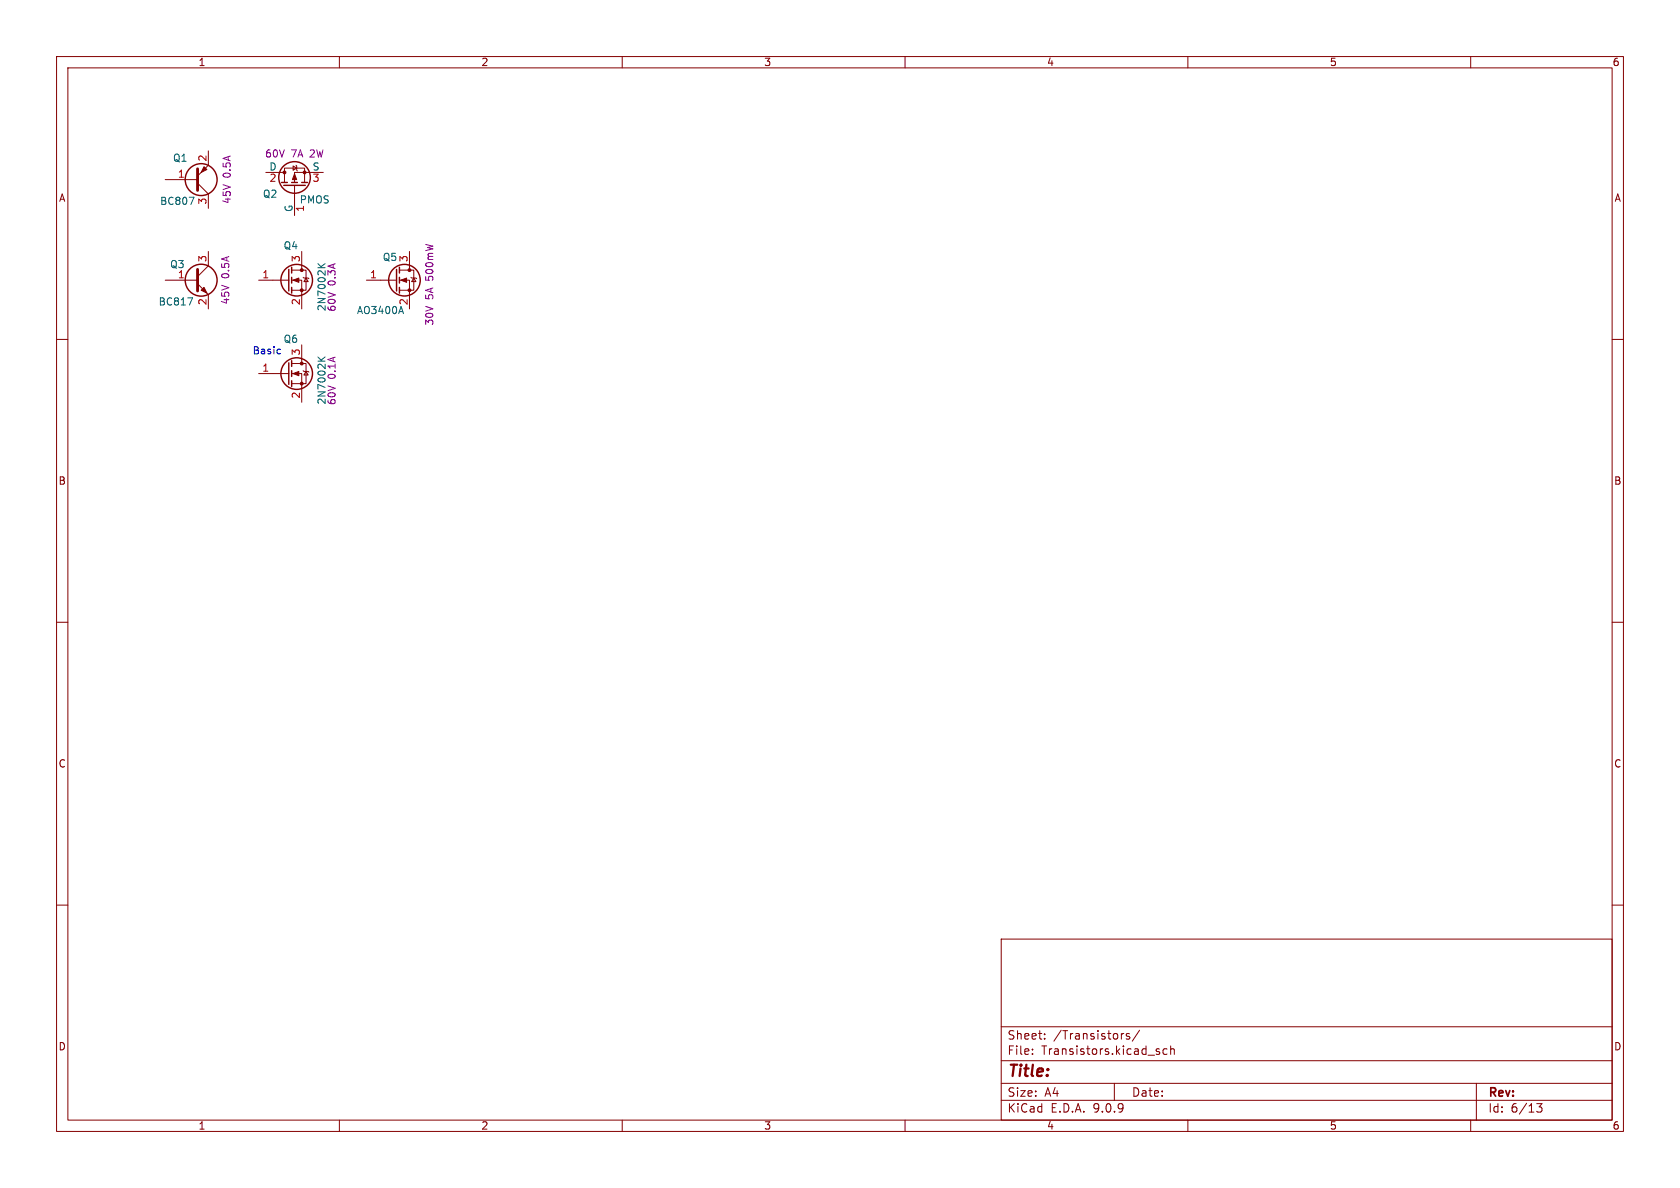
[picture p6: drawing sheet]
<svg xmlns="http://www.w3.org/2000/svg" width="297mm" height="210mm" viewBox="0 0 297 210" stroke-linecap="round" stroke-linejoin="round" font-family="sans-serif">
<g fill="none" stroke="#840000" stroke-width=".18">
<path d="M10 10h277v190h-277zM12 12h273v186h-273zM60 10v2M110 10v2M160 10v2M210 10v2M260 10v2M29.2 31.8h5.7M34.9 32.4l1.9 1.9v2.5M36.8 26.7v2.5l-1.9 1.9M47 30.5h3.3M50.3 32.3v-2.6h3.5v2.6"/>
<path d="M51.8 29.3l.7 .4-.7 .4zM52.1 32.8v5.3M52.3 29.2l.2 .1v.8l.1 .1M57.1 30.5h-5v1.8M29.2 49.5h5.7M34.9 50.2l1.9 1.9v2.5M36.8 44.5v2.5l-1.9 1.9M45.7 49.5h5.4M51.6 47.8h2.5v3.5h-2.5M51.6 49.5h1.7v5.1M53.3 44.5v3.3M53.6 49l.1 .1h.8l.1 .2"/>
<path d="M54.1 49.1l.4 .7h-.8zM64.8 49.5h5.3M70.6 47.8h2.6v3.5h-2.6M70.6 49.5h1.8v5.1M72.4 44.5v3.3M72.6 49l.2 .1h.7l.2 .2M73.2 49.1l.3 .7h-.7zM10 60h2M45.7 66h5.4M51.6 64.3h2.5v3.5h-2.5M51.6 66h1.7v5.1M53.3 61v3.3"/>
<path d="M53.6 65.5l.1 .2h.8l.1 .1M54.1 65.7l.4 .6h-.8zM285 60h2M10 110h2M285 110h2M10 160h2M177 166h108v32h-108zM285 160h2M60 198v2M110 198v2M160 198v2M177 194.5h108"/>
<path d="M177 191.5h108M177 187.5h108M177 181.5h108M182.5 186.3v.1M182.5 185.5v.1M184.7 183.6v.1M184.7 182.8v.1M197 191.5v3M198.7 182.7l-.3 .1M199.7 182.8l-.4-.1-.2 .2 .1 .2 .5 .2v.3h-.6M201.5 182.1l-1.3 2M204.8 185.9l.2 .2-.2 .3"/>
<path d="M204.8 185.4l.2 .1M206.3 185.5l-.4-.1-.3 .3v.4l.1 .2h.6M207 185.5l.2-.1 .3 .1 .1 .9M207 184.9v1.5M210 198v2M260 198v2M261 191.5v6.5M271.7 195.1h.9l-.5 .6 .4 .1v.7l-.2 .1-.6-.1"/>
</g>
<g fill="none" stroke="#840000" stroke-width=".25">
<path d="M49.8 32.3h1M50.2 32.8h3.8M51.6 32.3h1M53.3 32.3h1.1M51.1 47.6v3.8M51.6 47.2v1.1M51.6 49v1M51.6 50.8v1M70.1 47.6v3.8M70.6 47.2v1.1M70.6 49v1M70.6 50.8v1"/>
<path d="M51.1 64.1v3.8M51.6 63.8v1M51.6 65.5v1M51.6 67.3v1"/>
<circle cx="35.6" cy="31.7" r="2.82"/>
<circle cx="52.1" cy="31.4" r="2.79"/>
<circle cx="35.6" cy="49.5" r="2.82"/>
<circle cx="52.5" cy="49.5" r="2.79"/>
<circle cx="71.5" cy="49.5" r="2.79"/>
<circle cx="52.5" cy="66" r="2.79"/>
</g>
<g fill="#840000" stroke="#840000" stroke-width=".18">
<path d="M70.9 49.5l1-.4v.8z"/>
<path d="M51.8 49.5l1-.4v.8z"/>
<path d="M35.6 51.3l.5-.5 .5 1z"/>
<path d="M36.1 29.5l.5 .5-1 .5z"/>
<path d="M51.8 66l1-.3v.7z"/>
<path d="M52.1 30.7l.4 1.1h-.8z"/>
<circle cx="72.4" cy="47.8" r=".25"/>
<circle cx="72.4" cy="51.3" r=".25"/>
<circle cx="53.3" cy="47.8" r=".25"/>
<circle cx="53.3" cy="51.3" r=".25"/>
<circle cx="53.3" cy="64.3" r=".25"/>
<circle cx="53.3" cy="67.8" r=".25"/>
<circle cx="50.3" cy="30.5" r=".25"/>
<circle cx="53.8" cy="30.5" r=".25"/>
</g>
<path d="M33.4 34.9h.9l-.6 1.2M33.2 52.6h.8l-.5 1.3M56.2 46.6l.7 .7M57.5 46.6l-.8 .5M70.9 54.2l.4 1.2M56.2 63.1l.7 .7M57.5 63.1l-.8 .6" fill="none" stroke="#006464" stroke-width=".18"/>
<path d="M34.9 29.8v3.9M34.9 47.6v3.8" fill="none" stroke="#840000" stroke-width=".51"/>
<path d="M49.5 61.7l.1 .1M49.6 62.5l-.1 .1" fill="none" stroke="#0000c2" stroke-width=".18"/>
<text font-size="2.8" fill="#840000" x="178" y="190.9">Title:</text>
<g font-size="2.1" fill="#840000">
<text x="178" y="184">Sheet:</text>
<text x="186.2" y="184">/Transistors/</text>
<text x="178" y="186.7">File:</text>
<text x="184.1" y="186.7">Transistors.kicad_sch</text>
<text x="178" y="196.9">KiCad</text>
<text x="178" y="194.1">Size:</text>
<text x="184.7" y="194.1">A4</text>
<text x="185.7" y="196.9">E.D.A.</text>
<text x="193.3" y="196.9">9.0.9</text>
<text x="200" y="194.1">Date:</text>
<text x="263" y="194.3">Rev:</text>
<text x="263" y="196.9">Id:</text>
<text x="267.1" y="196.9">6/13</text>
</g>
<g font-size="1.8" fill="#840000">
<text x="35" y="11.9">1</text>
<text x="85" y="11.9">2</text>
<text x="135" y="11.9">3</text>
<text x="185" y="11.9">4</text>
<text x="235" y="11.9">5</text>
<text x="285" y="11.9">6</text>
<text x="10.3" y="35.9">A</text>
<text x="285.3" y="35.9">A</text>
<text x="10.3" y="85.9">B</text>
<text x="285.3" y="85.9">B</text>
<text x="10.3" y="135.9">C</text>
<text x="285.3" y="135.9">C</text>
<text x="10.3" y="185.9">D</text>
<text x="285.3" y="185.9">D</text>
<text x="35" y="199.9">1</text>
<text x="85" y="199.9">2</text>
<text x="135" y="199.9">3</text>
<text x="185" y="199.9">4</text>
<text x="235" y="199.9">5</text>
<text x="285" y="199.9">6</text>
</g>
<g font-size="1.8" fill="#006464">
<text x="30.5" y="28.8">Q1</text>
<text x="46.4" y="35.2">Q2</text>
<text x="47.5" y="30.2">D</text>
<text x="55.2" y="30.2">S</text>
<text x="28.2" y="36.4">BC807</text>
<text x="51.8" y="37.6" transform="rotate(-90 51.8 37.6)">G</text>
<text x="52.9" y="36.2">PMOS</text>
<text x="30" y="47.6">Q3</text>
<text x="50" y="44.3">Q4</text>
<text x="67.6" y="46.3">Q5</text>
<text x="27.9" y="54.2">BC817</text>
<text x="57.8" y="55.1" transform="rotate(-90 57.8 55.1)">2N7002K</text>
<text x="63" y="55.7">AO3400A</text>
<text x="50" y="60.8">Q6</text>
<text x="57.8" y="71.6" transform="rotate(-90 57.8 71.6)">2N7002K</text>
</g>
<g font-size="1.8" fill="#a90000">
<text x="36.6" y="28.6" transform="rotate(-90 36.6 28.6)">2</text>
<text x="31.4" y="31.5">1</text>
<text x="47.6" y="32.5">2</text>
<text x="55.2" y="32.5">3</text>
<text x="36.6" y="36.3" transform="rotate(-90 36.6 36.3)">3</text>
<text x="54.1" y="37.5" transform="rotate(-90 54.1 37.5)">1</text>
<text x="36.6" y="46.4" transform="rotate(-90 36.6 46.4)">3</text>
<text x="53.1" y="46.4" transform="rotate(-90 53.1 46.4)">3</text>
<text x="72.1" y="46.4" transform="rotate(-90 72.1 46.4)">3</text>
<text x="31.4" y="49.3">1</text>
<text x="46.3" y="49.3">1</text>
<text x="65.3" y="49.3">1</text>
<text x="36.6" y="54" transform="rotate(-90 36.6 54)">2</text>
<text x="53.1" y="54" transform="rotate(-90 53.1 54)">2</text>
<text x="72.1" y="54" transform="rotate(-90 72.1 54)">2</text>
<text x="46.3" y="65.8">1</text>
<text x="53.1" y="62.9" transform="rotate(-90 53.1 62.9)">3</text>
<text x="53.1" y="70.6" transform="rotate(-90 53.1 70.6)">2</text>
</g>
<g font-size="1.8" fill="#840084">
<text x="46.8" y="28">60V</text>
<text x="51.4" y="28">7A</text>
<text x="54.9" y="28">2W</text>
<text x="41" y="31.5" transform="rotate(-90 41 31.5)">0.5A</text>
<text x="41" y="36.1" transform="rotate(-90 41 36.1)">45V</text>
<text x="40.7" y="53.9" transform="rotate(-90 40.7 53.9)">45V</text>
<text x="40.7" y="49.2" transform="rotate(-90 40.7 49.2)">0.5A</text>
<text x="59.5" y="50.5" transform="rotate(-90 59.5 50.5)">0.3A</text>
<text x="76.8" y="53" transform="rotate(-90 76.8 53)">5A</text>
<text x="76.8" y="49.5" transform="rotate(-90 76.8 49.5)">500mW</text>
<text x="59.5" y="55.2" transform="rotate(-90 59.5 55.2)">60V</text>
<text x="76.8" y="57.7" transform="rotate(-90 76.8 57.7)">30V</text>
<text x="59.5" y="71.7" transform="rotate(-90 59.5 71.7)">60V</text>
<text x="59.5" y="67" transform="rotate(-90 59.5 67)">0.1A</text>
</g>
<text font-size="1.8" fill="#0000c2" x="44.6" y="62.8">Basic</text>
</svg>
